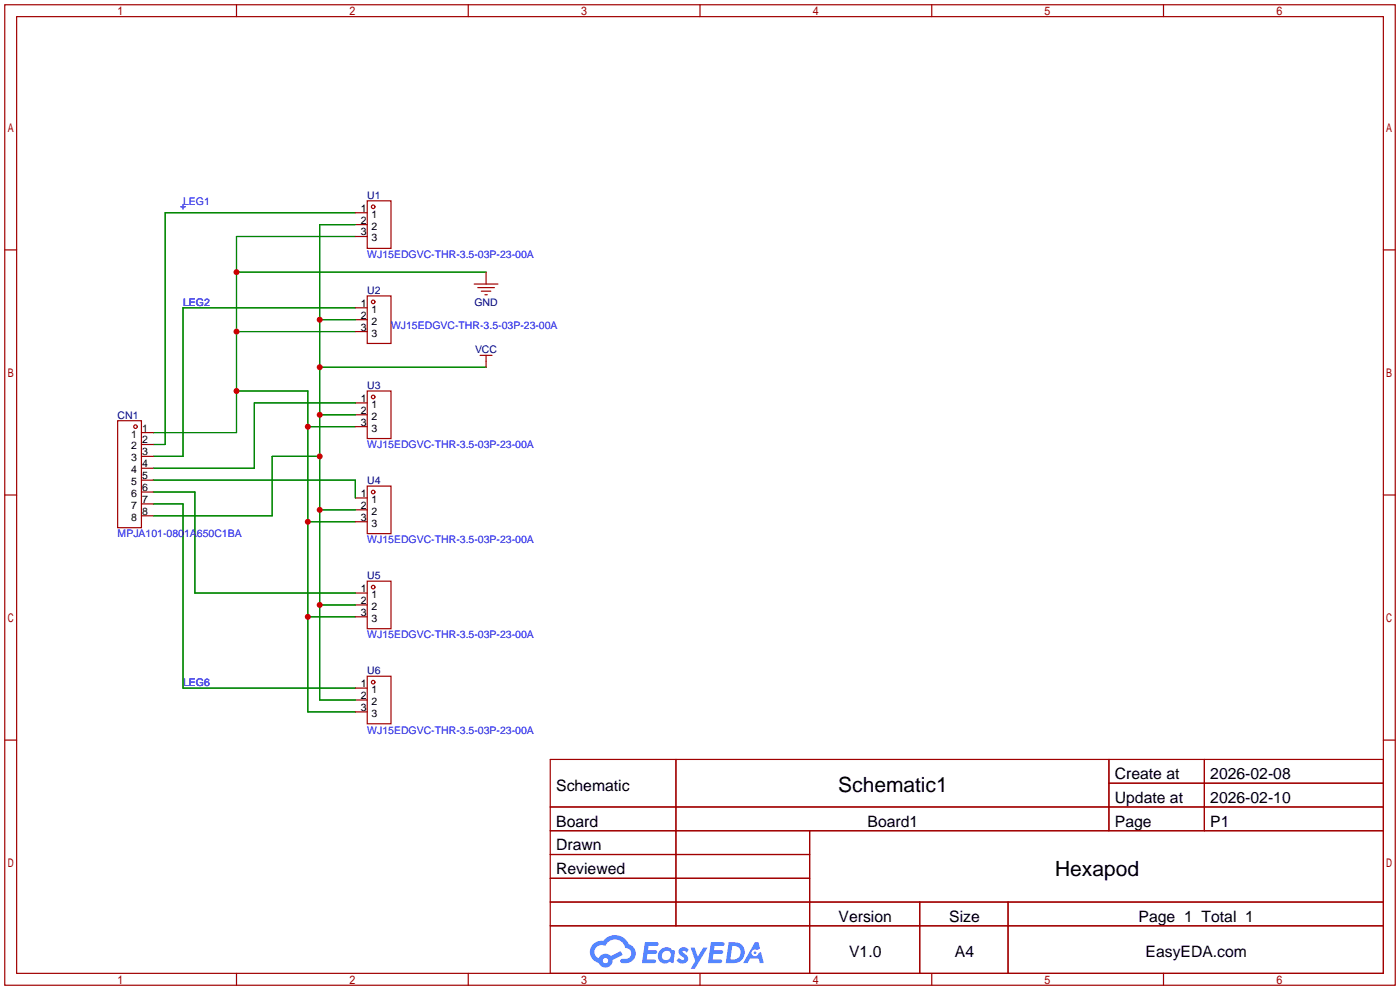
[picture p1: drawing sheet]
<svg xmlns="http://www.w3.org/2000/svg" width="299mm" height="212mm" viewBox="0 0 299 212" stroke-linecap="round" stroke-linejoin="round" font-family="sans-serif">
<g fill="none" stroke="#a10000" stroke-width=".25">
<path d="M1 1h297.2v209.6h-297.2zM3.6 3.6h292.1v204.4h-292.1zM50.5 1v2.6M100.1 1v2.6M149.6 1v2.6M199.1 1v2.6M248.7 1v2.6M1 53.4h2.6M295.7 53.4h2.5M1 105.8h2.6M295.7 105.8h2.5M1 158.2h2.6"/>
<path d="M295.7 158.2h2.5M117.6 162.3h178.1v45.7h-178.1zM117.6 172.5h178.1M117.6 177.5h178.1M144.5 162.3v35.6M173 177.5v30.5M237 162.3v15.2M237 167.4h58.7M257.4 162.3v15.2M117.6 182.6h55.4M117.6 192.8h178.1M117.6 187.7h55.4"/>
<path d="M117.6 197.9h178.1M196.6 192.8v15.2M215.4 192.8v15.2M50.5 208v2.6M100.1 208v2.6M149.6 208v2.6M199.1 208v2.6M248.7 208v2.6"/>
</g>
<g fill="#5487ff">
<path d="M145.3 202.7a1.3 1.3 0 0 1 1.9 .3l-.4 .6a.54 .54 0 0 0-.9-.2l.1 .2a1.34 1.34 0 0 1 .9 1.8 1.47 1.47 0 0 1-2.3-.1l.5-.6 .8 .5a.31 .31 0 0 0 .4-.3 .31 .31 0 0 0-.3-.4 1.12 1.12 0 0 1-.7-1.8z"/>
<path d="M147.6 202.5h.9l.6 2 1.2-2h.9l-2.7 4.6h-.9l1-1.7z"/>
<path d="M137.8 201.4h1.7a1.31 1.31 0 0 1 1.2 .2 .4 .4 0 0 1-.3 .5l-1.8 .1-.1 .9h1.6a.4 .4 0 0 1 .4 .4 .4 .4 0 0 1-.5 .4h-1.6l-.2 1.2h1.4a.46 .46 0 0 1 .5 0 .46 .46 0 0 1 .1 .5l-.4 .2h-2.6z"/>
<path d="M151.9 201.4h1.7a1.32 1.32 0 0 1 1.2 .2 .39 .39 0 0 1-.3 .5l-1.8 .1-.1 .9h1.6a.4 .4 0 0 1 .4 .4 .4 .4 0 0 1-.4 .4h-1.7l-.2 1.2h1.4a.46 .46 0 0 1 .5 0 .46 .46 0 0 1 .1 .5l-.4 .2h-2.6z"/>
<path d="M161.3 201.4h.8l.3 1.3-.6 .4a.75 .75 0 0 0-1.1 .3 .75 .75 0 0 0 .5 1 .75 .75 0 0 0 .9-.7l.5-.2 .6 2.3h-.8l-.3-.9h-1.8l-.5 .9h-1z"/>
<path d="M155.7 201.4l-.6 4.4h1.5a2.27 2.27 0 0 0 2.6-2.2 2.27 2.27 0 0 0-2.7-2.2zM156.5 202.1a1.5 1.5 0 0 1 1.8 1.6 1.5 1.5 0 0 1-1.9 1.4h-.3z"/>
<path d="M141.2 203a1.6 1.6 0 0 0-.3 2.3 1.6 1.6 0 0 0 2.3 .2l.7 .3 .3-2.4-.1-.3-.5-.1a1.58 1.58 0 0 0-2.4 0zM141.8 203.5a.98 .98 0 0 1 1.6 .4 .98 .98 0 0 1-1.1 1.3 .94 .94 0 0 1-.9-.7 .94 .94 0 0 1 .4-1z"/>
<path d="M126.8 201.8a2.37 2.37 0 0 0 1.1 4 1.54 1.54 0 0 0 1.8 1 1.54 1.54 0 0 0 1.2-1.6l2.2-1.1-.5-.8-2 1a1.57 1.57 0 0 0-2.7 .5 1.5 1.5 0 0 1-.7-2.1 1.5 1.5 0 0 1 2.2-.5 2.23 2.23 0 0 1 2.3-1.4 2.23 2.23 0 0 1 2 1.8 1.16 1.16 0 0 1 1.2 1.1 1.16 1.16 0 0 1-1.1 1.2h-.7a.47 .47 0 0 0-.5 .4 .47 .47 0 0 0 .4 .5 2.17 2.17 0 0 0 2.5-.9 2.17 2.17 0 0 0-.3-2.7l-.8-.4a3.2 3.2 0 0 0-5.5-.7l-1.1 .1zM128.8 205.3a.6 .6 0 0 1 1.2 0 .6 .6 0 0 1-1.2 0z"/>
<circle cx="161.4" cy="203.6" r=".28"/>
</g>
<g fill="none" stroke="#008700" stroke-width=".25">
<path d="M50.5 58.2h53.4M75.9 50.5h-25.4v42h-17.7M75.9 45.5h-40.6v49.5h-2.5M75.9 48h-7.6v101.6h7.6M50.5 70.9h25.4M68.3 78.5h35.6M68.3 68.3h7.6M75.9 65.8h-36.8v31.7h-6.3M50.5 83.6h15.3v68.5h10.1M65.8 91.2h10.1M68.3 97.5h-10.1v12.7h-25.4M68.3 88.6h7.6"/>
<path d="M75.9 86.1h-21.5v14h-21.6M32.8 107.7h6.3v39.4h36.8M32.8 102.6h43.1v3.8M32.8 105.2h8.9v21.5h34.2M65.8 111.5h10.1M68.3 109h7.6M65.8 131.8h10.1M68.3 129.3h7.6"/>
</g>
<path d="M38.6 44.2h1M39.1 43.7v1" fill="none" stroke="#00f" stroke-width=".25"/>
<g fill="none" stroke="#a10000" stroke-width=".25">
<path d="M75.9 45.5h2.6M75.9 48h2.6M75.9 50.5h2.6M78.5 42.9h5.1v10.2h-5.1zM103.9 58.2v2.5M75.9 65.8h2.6M75.9 68.3h2.6M75.9 70.9h2.6M78.5 63.2h5.1v10.2h-5.1zM101.3 60.7h5.1M102.1 61.5h3.6M102.6 75.9h2.6"/>
<path d="M102.9 62.2h2M103.6 63h.5M103.9 75.9v2.6M25.1 89.9h5.1v22.9h-5.1zM30.2 92.5h2.6M30.2 95h2.6M30.2 97.5h2.6M75.9 86.1h2.6M75.9 88.6h2.6M75.9 91.2h2.6M78.5 83.6h5.1v10.1h-5.1zM30.2 100.1h2.6"/>
<path d="M30.2 102.6h2.6M30.2 105.2h2.6M30.2 107.7h2.6M30.2 110.2h2.6M75.9 106.4h2.6M75.9 109h2.6M75.9 111.5h2.6M78.5 103.9h5.1v10.1h-5.1zM75.9 126.7h2.6M75.9 129.3h2.6M75.9 131.8h2.6M78.5 124.2h5.1v10.2h-5.1z"/>
<path d="M75.9 147.1h2.6M75.9 149.6h2.6M75.9 152.1h2.6M78.5 144.5h5.1v10.2h-5.1z"/>
<circle cx="79.8" cy="44.2" r=".38"/>
<circle cx="79.8" cy="64.5" r=".38"/>
<circle cx="29" cy="91.2" r=".38"/>
<circle cx="79.8" cy="84.8" r=".38"/>
<circle cx="79.8" cy="105.2" r=".38"/>
<circle cx="79.8" cy="125.5" r=".38"/>
<circle cx="79.8" cy="145.8" r=".38"/>
</g>
<g fill="#c00">
<circle cx="50.5" cy="58.2" r=".63"/>
<circle cx="50.5" cy="70.9" r=".63"/>
<circle cx="50.5" cy="83.6" r=".63"/>
<circle cx="65.8" cy="91.2" r=".63"/>
<circle cx="65.8" cy="111.5" r=".63"/>
<circle cx="65.8" cy="131.8" r=".63"/>
<circle cx="68.3" cy="109" r=".63"/>
<circle cx="68.3" cy="129.3" r=".63"/>
<circle cx="68.3" cy="97.5" r=".63"/>
<circle cx="68.3" cy="88.6" r=".63"/>
<circle cx="68.3" cy="78.5" r=".63"/>
<circle cx="68.3" cy="68.3" r=".63"/>
</g>
<g font-size="4.5">
<text x="179.2" y="169.4">Schematic1</text>
<text x="225.5" y="187.1">Hexapod</text>
</g>
<g font-size="3.4">
<text x="238.3" y="166.5">Create at</text>
<text x="258.7" y="166.5">2026-02-08</text>
<text x="118.9" y="169">Schematic</text>
<text x="238.3" y="171.6">Update at</text>
<text x="258.7" y="171.6">2026-02-10</text>
<text x="118.9" y="176.6">Board</text>
<text x="185.4" y="176.6">Board1</text>
<text x="238.3" y="176.6">Page</text>
<text x="258.7" y="176.6">P1</text>
<text x="118.9" y="181.7">Drawn</text>
<text x="118.9" y="186.8">Reviewed</text>
<text x="179.2" y="197">Version</text>
<text x="202.9" y="197">Size</text>
<text x="243.3" y="197">Page 1 Total 1</text>
<text x="181.5" y="204.6">V1.0</text>
<text x="204.1" y="204.6">A4</text>
<text x="244.8" y="204.6">EasyEDA.com</text>
</g>
<g font-size="2.2" fill="#00f">
<text x="39.1" y="43.7">LEG1</text>
<text x="78.5" y="55.2">WJ15EDGVC-THR-3.5-03P-23-00A</text>
<text x="39.1" y="65.3">LEG2</text>
<text x="83.6" y="70.4">WJ15EDGVC-THR-3.5-03P-23-00A</text>
<text x="78.5" y="95.8">WJ15EDGVC-THR-3.5-03P-23-00A</text>
<text x="25.1" y="114.9">MPJA101-0801A650C1BA</text>
<text x="78.5" y="116.1">WJ15EDGVC-THR-3.5-03P-23-00A</text>
<text x="78.5" y="136.5">WJ15EDGVC-THR-3.5-03P-23-00A</text>
<text x="39.1" y="146.6">LEG6</text>
<text x="78.5" y="156.8">WJ15EDGVC-THR-3.5-03P-23-00A</text>
</g>
<g font-size="2.2">
<text x="77.1" y="45.3">1</text>
<text x="77.1" y="47.8">2</text>
<text x="79.4" y="46.5">1</text>
<text x="77.1" y="50.3">3</text>
<text x="79.4" y="49.1">2</text>
<text x="79.4" y="51.6">3</text>
<text x="77.1" y="65.6">1</text>
<text x="77.1" y="68.1">2</text>
<text x="77.1" y="70.7">3</text>
<text x="79.4" y="66.8">1</text>
<text x="79.4" y="69.4">2</text>
<text x="79.4" y="71.9">3</text>
<text x="77.1" y="85.9">1</text>
<text x="77.1" y="88.4">2</text>
<text x="79.4" y="87.2">1</text>
<text x="79.4" y="89.7">2</text>
<text x="28" y="93.5">1</text>
<text x="30.4" y="92.2">1</text>
<text x="30.4" y="94.8">2</text>
<text x="77.1" y="91">3</text>
<text x="79.4" y="92.2">3</text>
<text x="28" y="96.1">2</text>
<text x="28" y="98.6">3</text>
<text x="28" y="101.1">4</text>
<text x="30.4" y="97.3">3</text>
<text x="30.4" y="99.9">4</text>
<text x="28" y="103.7">5</text>
<text x="28" y="106.2">6</text>
<text x="30.4" y="102.4">5</text>
<text x="30.4" y="104.9">6</text>
<text x="30.4" y="107.5">7</text>
<text x="77.1" y="106.2">1</text>
<text x="79.4" y="107.5">1</text>
<text x="28" y="108.8">7</text>
<text x="28" y="111.3">8</text>
<text x="30.4" y="110">8</text>
<text x="77.1" y="108.8">2</text>
<text x="77.1" y="111.3">3</text>
<text x="79.4" y="110">2</text>
<text x="79.4" y="112.6">3</text>
<text x="77.1" y="126.5">1</text>
<text x="77.1" y="129.1">2</text>
<text x="77.1" y="131.6">3</text>
<text x="79.4" y="127.8">1</text>
<text x="79.4" y="130.3">2</text>
<text x="79.4" y="132.9">3</text>
<text x="77.1" y="146.9">1</text>
<text x="77.1" y="149.4">2</text>
<text x="79.4" y="148.1">1</text>
<text x="77.1" y="151.9">3</text>
<text x="79.4" y="150.7">2</text>
<text x="79.4" y="153.2">3</text>
</g>
<g font-size="2.2" fill="#000080">
<text x="78.5" y="42.5">U1</text>
<text x="78.5" y="62.8">U2</text>
<text x="101.4" y="65.3">GND</text>
<text x="101.5" y="75.5">VCC</text>
<text x="78.5" y="83.1">U3</text>
<text x="25.1" y="89.5">CN1</text>
<text x="78.5" y="103.4">U4</text>
<text x="78.5" y="123.8">U5</text>
<text x="78.5" y="144.1">U6</text>
</g>
</svg>
